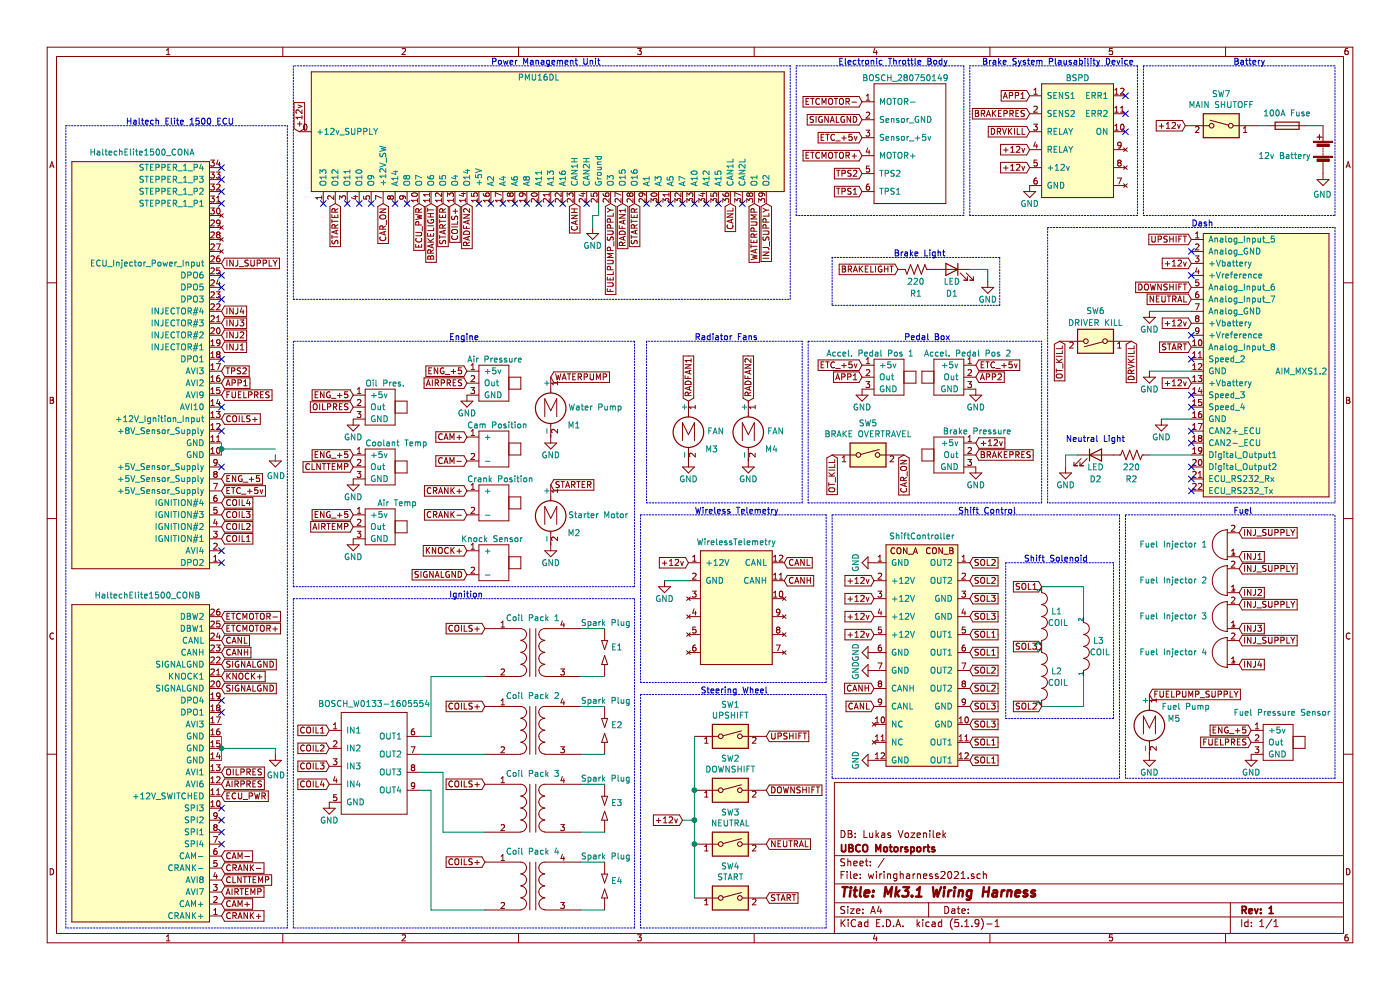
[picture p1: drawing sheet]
EESchema Schematic File Version 4
EELAYER 30 0
EELAYER END
$Descr A4 11693 8268
encoding utf-8
Sheet 1 1
Title "Mk3.1 Wiring Harness"
Date ""
Rev "1"
Comp "UBCO Motorsports"
Comment1 "DB: Lukas Vozenilek"
Comment2 ""
Comment3 ""
Comment4 ""
$EndDescr
Text GLabel 6550 4850 2    50   Input ~ 0
CANH
Text GLabel 6550 4700 2    50   Input ~ 0
CANL
Text GLabel 8600 1400 0    50   Input ~ 0
+12v
Text GLabel 2500 1100 1    50   Input ~ 0
+12v
$Comp
L Switch:SW_DIP_x01 SW7
U 1 1
P 10200 1050
F 0 "SW7" H 10200 1317 50  0000 C CNN
F 1 "MAIN SHUTOFF" H 10200 1226 50  0000 C CNN
F 2 "" H 10200 1050 50  0001 C CNN
F 3 "~" H 10200 1050 50  0001 C CNN
	1    10200 1050
	-1   0    0    -1  
$EndComp
Text GLabel 9900 1050 0    50   Input ~ 0
+12v
$Comp
L Device:Battery BT1
U 1 1
P 11050 1250
F 0 "BT1" H 11150 1250 50  0001 L CNN
F 1 "12v Battery" H 11150 1200 50  0000 L CNN
F 2 "" V 11050 1310 50  0001 C CNN
F 3 "~" V 11050 1310 50  0001 C CNN
	1    11050 1250
	-1   0    0    -1  
$EndComp
$Comp
L power:GND #PWR029
U 1 1
P 11050 1450
F 0 "#PWR029" H 11050 1200 50  0001 C CNN
F 1 "GND" H 11055 1277 50  0000 C CNN
F 2 "" H 11050 1450 50  0001 C CNN
F 3 "" H 11050 1450 50  0001 C CNN
	1    11050 1450
	-1   0    0    -1  
$EndComp
$Comp
L power:GND #PWR022
U 1 1
P 8600 1550
F 0 "#PWR022" H 8600 1300 50  0001 C CNN
F 1 "GND" H 8600 1400 50  0000 C CNN
F 2 "" H 8600 1550 50  0001 C CNN
F 3 "" H 8600 1550 50  0001 C CNN
	1    8600 1550
	1    0    0    -1  
$EndComp
$Comp
L power:GND #PWR011
U 1 1
P 5550 4850
F 0 "#PWR011" H 5550 4600 50  0001 C CNN
F 1 "GND" H 5550 4700 50  0000 C CNN
F 2 "" H 5550 4850 50  0001 C CNN
F 3 "" H 5550 4850 50  0001 C CNN
	1    5550 4850
	1    0    0    -1  
$EndComp
Wire Wire Line
	5750 4850 5550 4850
$Comp
L Device:Fuse F1
U 1 1
P 10750 1050
F 0 "F1" V 10553 1050 50  0001 C CNN
F 1 "100A Fuse" V 10644 1050 50  0000 C CNN
F 2 "" V 10680 1050 50  0001 C CNN
F 3 "~" H 10750 1050 50  0001 C CNN
	1    10750 1050
	0    -1   1    0   
$EndComp
Wire Wire Line
	11050 1050 10900 1050
Wire Wire Line
	10600 1050 10500 1050
Text Notes 10300 550  0    50   ~ 0
Battery
Text GLabel 1850 5450 2    50   Input ~ 0
CANH
Text GLabel 1850 5350 2    50   Input ~ 0
CANL
Text GLabel 4800 1700 3    50   Input ~ 0
CANH
Text GLabel 6100 1700 3    50   Input ~ 0
CANL
$Comp
L power:GND #PWR010
U 1 1
P 4950 1900
F 0 "#PWR010" H 4950 1650 50  0001 C CNN
F 1 "GND" H 4950 1750 50  0000 C CNN
F 2 "" H 4950 1900 50  0001 C CNN
F 3 "" H 4950 1900 50  0001 C CNN
	1    4950 1900
	1    0    0    -1  
$EndComp
$Comp
L Device:Transformer_1P_1S T1
U 1 1
P 4450 5450
F 0 "T1" H 4450 5831 50  0001 C CNN
F 1 "Coil Pack 1" H 4450 5740 50  0000 C CNN
F 2 "" H 4450 5450 50  0001 C CNN
F 3 "~" H 4450 5450 50  0001 C CNN
	1    4450 5450
	1    0    0    -1  
$EndComp
$Comp
L Device:SPARK_GAP E1
U 1 1
P 5050 5450
F 0 "E1" V 5004 5503 50  0000 L CNN
F 1 "Spark Plug" V 4800 5250 50  0000 L CNN
F 2 "" H 5050 5380 50  0001 C CNN
F 3 "~" V 5050 5450 50  0001 C CNN
	1    5050 5450
	0    1    1    0   
$EndComp
Wire Wire Line
	4850 5250 5050 5250
Wire Wire Line
	5050 5650 4850 5650
Text GLabel 4050 5250 0    50   Input ~ 0
COILS+
$Comp
L Device:Transformer_1P_1S T2
U 1 1
P 4450 6100
F 0 "T2" H 4450 6481 50  0001 C CNN
F 1 "Coil Pack 2" H 4450 6390 50  0000 C CNN
F 2 "" H 4450 6100 50  0001 C CNN
F 3 "~" H 4450 6100 50  0001 C CNN
	1    4450 6100
	1    0    0    -1  
$EndComp
$Comp
L Device:SPARK_GAP E2
U 1 1
P 5050 6100
F 0 "E2" V 5004 6153 50  0000 L CNN
F 1 "Spark Plug" V 4800 5900 50  0000 L CNN
F 2 "" H 5050 6030 50  0001 C CNN
F 3 "~" V 5050 6100 50  0001 C CNN
	1    5050 6100
	0    1    1    0   
$EndComp
Wire Wire Line
	4850 5900 5050 5900
Wire Wire Line
	5050 6300 4850 6300
Text GLabel 4050 5900 0    50   Input ~ 0
COILS+
Text GLabel 2750 6250 0    50   Input ~ 0
COIL2
$Comp
L Device:Transformer_1P_1S T3
U 1 1
P 4450 6750
F 0 "T3" H 4450 7131 50  0001 C CNN
F 1 "Coil Pack 3" H 4450 7040 50  0000 C CNN
F 2 "" H 4450 6750 50  0001 C CNN
F 3 "~" H 4450 6750 50  0001 C CNN
	1    4450 6750
	1    0    0    -1  
$EndComp
$Comp
L Device:SPARK_GAP E3
U 1 1
P 5050 6750
F 0 "E3" V 5004 6803 50  0000 L CNN
F 1 "Spark Plug" V 4800 6550 50  0000 L CNN
F 2 "" H 5050 6680 50  0001 C CNN
F 3 "~" V 5050 6750 50  0001 C CNN
	1    5050 6750
	0    1    1    0   
$EndComp
Wire Wire Line
	4850 6550 5050 6550
Wire Wire Line
	5050 6950 4850 6950
Text GLabel 2750 6400 0    50   Input ~ 0
COIL3
$Comp
L Device:Transformer_1P_1S T4
U 1 1
P 4450 7400
F 0 "T4" H 4450 7781 50  0001 C CNN
F 1 "Coil Pack 4" H 4450 7690 50  0000 C CNN
F 2 "" H 4450 7400 50  0001 C CNN
F 3 "~" H 4450 7400 50  0001 C CNN
	1    4450 7400
	1    0    0    -1  
$EndComp
$Comp
L Device:SPARK_GAP E4
U 1 1
P 5050 7400
F 0 "E4" V 5004 7453 50  0000 L CNN
F 1 "Spark Plug" V 4800 7200 50  0000 L CNN
F 2 "" H 5050 7330 50  0001 C CNN
F 3 "~" V 5050 7400 50  0001 C CNN
	1    5050 7400
	0    1    1    0   
$EndComp
Wire Wire Line
	4850 7200 5050 7200
Wire Wire Line
	5050 7600 4850 7600
Text GLabel 2750 6550 0    50   Input ~ 0
COIL4
Text Notes 3750 5000 0    50   ~ 0
Ignition
$Comp
L power:GND #PWR03
U 1 1
P 2750 6700
F 0 "#PWR03" H 2750 6450 50  0001 C CNN
F 1 "GND" H 2750 6550 50  0000 C CNN
F 2 "" H 2750 6700 50  0001 C CNN
F 3 "" H 2750 6700 50  0001 C CNN
	1    2750 6700
	1    0    0    -1  
$EndComp
Text GLabel 1850 4500 2    50   Input ~ 0
COIL1
Text GLabel 1850 4400 2    50   Input ~ 0
COIL2
Text GLabel 1850 4300 2    50   Input ~ 0
COIL3
Text GLabel 1850 4200 2    50   Input ~ 0
COIL4
$Comp
L Device:Buzzer BZ1
U 1 1
P 10250 4550
F 0 "BZ1" H 10450 4550 50  0001 C CNN
F 1 "Fuel Injector 1" H 10700 4550 50  0000 C CNN
F 2 "" V 10225 4650 50  0001 C CNN
F 3 "~" V 10225 4650 50  0001 C CNN
	1    10250 4550
	-1   0    0    1   
$EndComp
$Comp
L Motor:Motor_DC M5
U 1 1
P 9600 6000
F 0 "M5" H 9750 6000 50  0000 L CNN
F 1 "Fuel Pump" H 9700 6100 50  0000 L CNN
F 2 "" H 9600 5910 50  0001 C CNN
F 3 "~" H 9600 5910 50  0001 C CNN
	1    9600 6000
	1    0    0    -1  
$EndComp
Wire Notes Line
	11150 6500 11150 4300
Text Notes 10300 4300 0    50   ~ 0
Fuel
Text GLabel 9600 5800 2    50   Input ~ 0
FUELPUMP_SUPPLY
$Comp
L power:GND #PWR026
U 1 1
P 9600 6300
F 0 "#PWR026" H 9600 6050 50  0001 C CNN
F 1 "GND" H 9600 6150 50  0000 C CNN
F 2 "" H 9600 6300 50  0001 C CNN
F 3 "" H 9600 6300 50  0001 C CNN
	1    9600 6300
	1    0    0    -1  
$EndComp
$Comp
L power:GND #PWR028
U 1 1
P 10450 6300
F 0 "#PWR028" H 10450 6050 50  0001 C CNN
F 1 "GND" H 10450 6150 50  0000 C CNN
F 2 "" H 10450 6300 50  0001 C CNN
F 3 "" H 10450 6300 50  0001 C CNN
	1    10450 6300
	1    0    0    -1  
$EndComp
$Comp
L Device:Buzzer BZ2
U 1 1
P 10250 4850
F 0 "BZ2" H 10450 4850 50  0001 C CNN
F 1 "Fuel Injector 2" H 10700 4850 50  0000 C CNN
F 2 "" V 10225 4950 50  0001 C CNN
F 3 "~" V 10225 4950 50  0001 C CNN
	1    10250 4850
	-1   0    0    1   
$EndComp
$Comp
L Device:Buzzer BZ3
U 1 1
P 10250 5150
F 0 "BZ3" H 10450 5150 50  0001 C CNN
F 1 "Fuel Injector 3" H 10700 5150 50  0000 C CNN
F 2 "" V 10225 5250 50  0001 C CNN
F 3 "~" V 10225 5250 50  0001 C CNN
	1    10250 5150
	-1   0    0    1   
$EndComp
$Comp
L Device:Buzzer BZ4
U 1 1
P 10250 5450
F 0 "BZ4" H 10450 5450 50  0001 C CNN
F 1 "Fuel Injector 4" H 10700 5450 50  0000 C CNN
F 2 "" V 10225 5550 50  0001 C CNN
F 3 "~" V 10225 5550 50  0001 C CNN
	1    10250 5450
	-1   0    0    1   
$EndComp
Text GLabel 10350 4450 2    50   Input ~ 0
INJ_SUPPLY
Text GLabel 10350 4750 2    50   Input ~ 0
INJ_SUPPLY
Text GLabel 10350 5050 2    50   Input ~ 0
INJ_SUPPLY
Text GLabel 10350 5350 2    50   Input ~ 0
INJ_SUPPLY
Text GLabel 10350 4650 2    50   Input ~ 0
INJ1
Text GLabel 10350 4950 2    50   Input ~ 0
INJ2
Text GLabel 10350 5250 2    50   Input ~ 0
INJ3
Text GLabel 10350 5550 2    50   Input ~ 0
INJ4
Text GLabel 1850 2900 2    50   Input ~ 0
INJ1
Text GLabel 1850 2800 2    50   Input ~ 0
INJ2
Text GLabel 1850 2700 2    50   Input ~ 0
INJ3
Text GLabel 1850 2600 2    50   Input ~ 0
INJ4
Text GLabel 10450 6200 0    50   Input ~ 0
FUELPRES
Text Notes 1050 1050 0    50   ~ 0
Haltech Elite 1500 ECU
Wire Notes Line
	550  1050 2400 1050
Wire Notes Line
	2400 1050 2400 7750
Wire Notes Line
	2400 7750 550  7750
Wire Notes Line
	550  7750 550  1050
Text GLabel 6400 1700 3    50   Input ~ 0
INJ_SUPPLY
Text GLabel 1850 2200 2    50   Input ~ 0
INJ_SUPPLY
$Comp
L power:GND #PWR01
U 1 1
P 2300 3800
F 0 "#PWR01" H 2300 3550 50  0001 C CNN
F 1 "GND" H 2305 3627 50  0000 C CNN
F 2 "" H 2300 3800 50  0001 C CNN
F 3 "" H 2300 3800 50  0001 C CNN
	1    2300 3800
	1    0    0    -1  
$EndComp
Wire Wire Line
	1850 3800 1850 3750
Wire Wire Line
	1850 3750 2300 3750
Wire Wire Line
	2300 3800 2300 3850
Connection ~ 1850 3750
Wire Wire Line
	1850 3750 1850 3700
$Comp
L power:GND #PWR02
U 1 1
P 2300 6300
F 0 "#PWR02" H 2300 6050 50  0001 C CNN
F 1 "GND" H 2305 6127 50  0000 C CNN
F 2 "" H 2300 6300 50  0001 C CNN
F 3 "" H 2300 6300 50  0001 C CNN
	1    2300 6300
	1    0    0    -1  
$EndComp
Wire Wire Line
	1850 6150 1850 6250
Connection ~ 1850 6250
Wire Wire Line
	1850 6250 1850 6350
Wire Wire Line
	1850 6250 2300 6250
Wire Wire Line
	2300 6250 2300 6300
Wire Notes Line
	11150 1900 11150 4200
Text Notes 9950 1900 0    50   ~ 0
Dash
$Comp
L Switch:SW_DIP_x01 SW6
U 1 1
P 9150 2850
F 0 "SW6" H 9150 2600 50  0000 C CNN
F 1 "DRIVER KILL" H 9150 2700 50  0000 C CNN
F 2 "" H 9150 2850 50  0001 C CNN
F 3 "~" H 9150 2850 50  0001 C CNN
	1    9150 2850
	-1   0    0    1   
$EndComp
$Comp
L Device:LED D2
U 1 1
P 9150 3800
F 0 "D2" H 9150 3600 50  0000 C CNN
F 1 "LED" H 9150 3700 50  0000 C CNN
F 2 "" H 9150 3800 50  0001 C CNN
F 3 "~" H 9150 3800 50  0001 C CNN
	1    9150 3800
	1    0    0    -1  
$EndComp
$Comp
L Switch:SW_DIP_x01 SW1
U 1 1
P 6100 6150
F 0 "SW1" H 6100 6417 50  0000 C CNN
F 1 "UPSHIFT" H 6100 6326 50  0000 C CNN
F 2 "" H 6100 6150 50  0001 C CNN
F 3 "~" H 6100 6150 50  0001 C CNN
	1    6100 6150
	1    0    0    -1  
$EndComp
$Comp
L Switch:SW_DIP_x01 SW2
U 1 1
P 6100 6600
F 0 "SW2" H 6100 6867 50  0000 C CNN
F 1 "DOWNSHIFT" H 6100 6776 50  0000 C CNN
F 2 "" H 6100 6600 50  0001 C CNN
F 3 "~" H 6100 6600 50  0001 C CNN
	1    6100 6600
	1    0    0    -1  
$EndComp
$Comp
L Switch:SW_DIP_x01 SW3
U 1 1
P 6100 7050
F 0 "SW3" H 6100 7317 50  0000 C CNN
F 1 "NEUTRAL" H 6100 7226 50  0000 C CNN
F 2 "" H 6100 7050 50  0001 C CNN
F 3 "~" H 6100 7050 50  0001 C CNN
	1    6100 7050
	1    0    0    -1  
$EndComp
Text Notes 5850 5800 0    50   ~ 0
Steering Wheel
$Comp
L Switch:SW_DIP_x01 SW4
U 1 1
P 6100 7500
F 0 "SW4" H 6100 7767 50  0000 C CNN
F 1 "START" H 6100 7676 50  0000 C CNN
F 2 "" H 6100 7500 50  0001 C CNN
F 3 "~" H 6100 7500 50  0001 C CNN
	1    6100 7500
	1    0    0    -1  
$EndComp
Wire Notes Line
	5350 5800 5350 7750
Text GLabel 7300 5750 0    50   Input ~ 0
CANH
Text GLabel 7300 5900 0    50   Input ~ 0
CANL
Text Notes 3750 2850 0    50   ~ 0
Engine
Text GLabel 2750 6100 0    50   Input ~ 0
COIL1
$Comp
L Motor:Motor_DC M2
U 1 1
P 4600 4250
F 0 "M2" H 4350 4050 50  0000 L CNN
F 1 "Starter Motor" H 3950 4200 50  0000 L CNN
F 2 "" H 4600 4160 50  0001 C CNN
F 3 "~" H 4600 4160 50  0001 C CNN
	1    4600 4250
	-1   0    0    -1  
$EndComp
$Comp
L Lukas_Library:HaltechElite1500_CONA U1
U 1 1
P 1200 4000
F 0 "U1" H 1213 1185 50  0001 C CNN
F 1 "HaltechElite1500_CONA" H 1213 1276 50  0000 C CNN
F 2 "" H 1200 4000 50  0001 C CNN
F 3 "" H 1200 4000 50  0001 C CNN
	1    1200 4000
	-1   0    0    1   
$EndComp
$Comp
L Lukas_Library:HaltechElite1500_CONB U2
U 1 1
P 1200 7750
F 0 "U2" H 1167 4885 50  0001 C CNN
F 1 "HaltechElite1500_CONB" H 1167 4976 50  0000 C CNN
F 2 "" H 1200 7750 50  0001 C CNN
F 3 "" H 1200 7750 50  0001 C CNN
	1    1200 7750
	-1   0    0    1   
$EndComp
$Comp
L Lukas_Library:PMU16DL U3
U 1 1
P 3100 1100
F 0 "U3" V 3765 -317 50  0001 C CNN
F 1 "PMU16DL" V 3550 -300 50  0000 C CNN
F 2 "" H 3100 1100 50  0001 C CNN
F 3 "" H 3100 1100 50  0001 C CNN
	1    3100 1100
	0    -1   -1   0   
$EndComp
$Comp
L Lukas_Library:WirelessTelemetry U12
U 1 1
P 6150 4550
F 0 "U12" H 6150 4665 50  0001 C CNN
F 1 "WirelessTelemetry" H 6150 4574 50  0000 C CNN
F 2 "" H 6150 4550 50  0001 C CNN
F 3 "" H 6150 4550 50  0001 C CNN
	1    6150 4550
	1    0    0    -1  
$EndComp
Text GLabel 2800 1700 3    50   Input ~ 0
STARTER
Text GLabel 3700 1700 3    50   Input ~ 0
STARTER
Text GLabel 5300 1700 3    50   Input ~ 0
STARTER
Text GLabel 4600 4050 2    50   Input ~ 0
STARTER
$Comp
L power:GND #PWR09
U 1 1
P 4600 4550
F 0 "#PWR09" H 4600 4300 50  0001 C CNN
F 1 "GND" H 4600 4400 50  0000 C CNN
F 2 "" H 4600 4550 50  0001 C CNN
F 3 "" H 4600 4550 50  0001 C CNN
	1    4600 4550
	-1   0    0    -1  
$EndComp
$Comp
L Lukas_Library:VR_Sensor U10
U 1 1
P 4150 3750
F 0 "U10" H 4378 3801 50  0001 L CNN
F 1 "Cam Position" H 3900 3950 50  0000 L CNN
F 2 "" H 4200 3700 50  0001 C CNN
F 3 "" H 4200 3700 50  0001 C CNN
	1    4150 3750
	1    0    0    -1  
$EndComp
$Comp
L Lukas_Library:VR_Sensor U11
U 1 1
P 4150 4200
F 0 "U11" H 4378 4251 50  0001 L CNN
F 1 "Crank Position" H 3900 4400 50  0000 L CNN
F 2 "" H 4200 4150 50  0001 C CNN
F 3 "" H 4200 4150 50  0001 C CNN
	1    4150 4200
	1    0    0    -1  
$EndComp
$Comp
L Lukas_Library:Generic_5v_Sensor U4
U 1 1
P 3200 3400
F 0 "U4" H 3428 3451 50  0001 L CNN
F 1 "Oil Pres." H 3050 3600 50  0000 L CNN
F 2 "" H 3250 3350 50  0001 C CNN
F 3 "" H 3250 3350 50  0001 C CNN
	1    3200 3400
	1    0    0    -1  
$EndComp
$Comp
L Lukas_Library:Generic_5v_Sensor U5
U 1 1
P 3200 3900
F 0 "U5" H 3428 3951 50  0001 L CNN
F 1 "Coolant Temp" H 3050 4100 50  0000 L CNN
F 2 "" H 3250 3850 50  0001 C CNN
F 3 "" H 3250 3850 50  0001 C CNN
	1    3200 3900
	1    0    0    -1  
$EndComp
$Comp
L Lukas_Library:Generic_5v_Sensor U6
U 1 1
P 3200 4400
F 0 "U6" H 3428 4451 50  0001 L CNN
F 1 "Air Temp" H 3150 4600 50  0000 L CNN
F 2 "" H 3250 4350 50  0001 C CNN
F 3 "" H 3250 4350 50  0001 C CNN
	1    3200 4400
	1    0    0    -1  
$EndComp
$Comp
L Lukas_Library:Generic_5v_Sensor U20
U 1 1
P 10700 6200
F 0 "U20" H 10928 6251 50  0001 L CNN
F 1 "Fuel Pressure Sensor" H 10300 6450 50  0000 L CNN
F 2 "" H 10750 6150 50  0001 C CNN
F 3 "" H 10750 6150 50  0001 C CNN
	1    10700 6200
	1    0    0    -1  
$EndComp
Text GLabel 3900 3650 0    50   Input ~ 0
CAM+
Text GLabel 3900 3850 0    50   Input ~ 0
CAM-
Text GLabel 3900 4100 0    50   Input ~ 0
CRANK+
Text GLabel 3900 4300 0    50   Input ~ 0
CRANK-
Text GLabel 1850 7550 2    50   Input ~ 0
CAM+
Text GLabel 1850 7150 2    50   Input ~ 0
CAM-
Text GLabel 1850 7650 2    50   Input ~ 0
CRANK+
Text GLabel 1850 7250 2    50   Input ~ 0
CRANK-
$Comp
L power:GND #PWR06
U 1 1
P 2950 4500
F 0 "#PWR06" H 2950 4250 50  0001 C CNN
F 1 "GND" H 2950 4350 50  0000 C CNN
F 2 "" H 2950 4500 50  0001 C CNN
F 3 "" H 2950 4500 50  0001 C CNN
	1    2950 4500
	1    0    0    -1  
$EndComp
$Comp
L power:GND #PWR05
U 1 1
P 2950 4000
F 0 "#PWR05" H 2950 3750 50  0001 C CNN
F 1 "GND" H 2950 3850 50  0000 C CNN
F 2 "" H 2950 4000 50  0001 C CNN
F 3 "" H 2950 4000 50  0001 C CNN
	1    2950 4000
	1    0    0    -1  
$EndComp
$Comp
L power:GND #PWR04
U 1 1
P 2950 3500
F 0 "#PWR04" H 2950 3250 50  0001 C CNN
F 1 "GND" H 2950 3350 50  0000 C CNN
F 2 "" H 2950 3500 50  0001 C CNN
F 3 "" H 2950 3500 50  0001 C CNN
	1    2950 3500
	1    0    0    -1  
$EndComp
$Comp
L Motor:Motor_DC M1
U 1 1
P 4600 3350
F 0 "M1" H 4350 3150 50  0000 L CNN
F 1 "Water Pump" H 4000 3300 50  0000 L CNN
F 2 "" H 4600 3260 50  0001 C CNN
F 3 "~" H 4600 3260 50  0001 C CNN
	1    4600 3350
	-1   0    0    -1  
$EndComp
Text GLabel 4600 3150 2    50   Input ~ 0
WATERPUMP
$Comp
L power:GND #PWR08
U 1 1
P 4600 3650
F 0 "#PWR08" H 4600 3400 50  0001 C CNN
F 1 "GND" H 4600 3500 50  0000 C CNN
F 2 "" H 4600 3650 50  0001 C CNN
F 3 "" H 4600 3650 50  0001 C CNN
	1    4600 3650
	-1   0    0    -1  
$EndComp
Text GLabel 6300 1700 3    50   Input ~ 0
WATERPUMP
Text GLabel 5100 1700 3    50   Input ~ 0
FUELPUMP_SUPPLY
$Comp
L Lukas_Library:BSPD U18
U 1 1
P 9000 800
F 0 "U18" H 9000 1065 50  0001 C CNN
F 1 "BSPD" H 9000 950 50  0000 C CNN
F 2 "" H 9050 800 50  0001 C CNN
F 3 "" H 9050 800 50  0001 C CNN
	1    9000 800 
	1    0    0    -1  
$EndComp
Wire Notes Line
	5300 7750 5300 5000
$Comp
L Lukas_Library:Generic_5v_Sensor U9
U 1 1
P 4150 3200
F 0 "U9" H 4378 3251 50  0001 L CNN
F 1 "Air Pressure" H 3900 3400 50  0000 L CNN
F 2 "" H 4200 3150 50  0001 C CNN
F 3 "" H 4200 3150 50  0001 C CNN
	1    4150 3200
	1    0    0    -1  
$EndComp
$Comp
L power:GND #PWR07
U 1 1
P 3900 3300
F 0 "#PWR07" H 3900 3050 50  0001 C CNN
F 1 "GND" H 3900 3150 50  0000 C CNN
F 2 "" H 3900 3300 50  0001 C CNN
F 3 "" H 3900 3300 50  0001 C CNN
	1    3900 3300
	1    0    0    -1  
$EndComp
Text GLabel 1850 6550 2    50   Input ~ 0
AIRPRES
Text GLabel 3900 3200 0    50   Input ~ 0
AIRPRES
Text GLabel 2950 3400 0    50   Input ~ 0
OILPRES
Text GLabel 1850 6450 2    50   Input ~ 0
OILPRES
Text GLabel 2950 4400 0    50   Input ~ 0
AIRTEMP
Text GLabel 1850 7450 2    50   Input ~ 0
AIRTEMP
Text GLabel 2950 3900 0    50   Input ~ 0
CLNTTEMP
Text GLabel 1850 7350 2    50   Input ~ 0
CLNTTEMP
Text GLabel 4050 6550 0    50   Input ~ 0
COILS+
Text GLabel 4050 7200 0    50   Input ~ 0
COILS+
$Comp
L Lukas_Library:BOSCH_W0133-1605554 U7
U 1 1
P 3150 5900
F 0 "U7" H 3125 6015 50  0001 C CNN
F 1 "BOSCH_W0133-1605554" H 3125 5924 50  0000 C CNN
F 2 "" H 3150 5900 50  0001 C CNN
F 3 "" H 3150 5900 50  0001 C CNN
	1    3150 5900
	1    0    0    -1  
$EndComp
Wire Wire Line
	3500 6150 3600 6150
Wire Wire Line
	3600 6150 3600 5650
Wire Wire Line
	3600 5650 4050 5650
Wire Wire Line
	4050 6300 3500 6300
Wire Wire Line
	3500 6450 3700 6450
Wire Wire Line
	3700 6450 3700 6950
Wire Wire Line
	3700 6950 4050 6950
Wire Wire Line
	3500 6600 3600 6600
Wire Wire Line
	3600 6600 3600 7600
Wire Wire Line
	3600 7600 4050 7600
Text GLabel 3800 1700 3    50   Input ~ 0
COILS+
Wire Notes Line
	5300 7750 2450 7750
Wire Notes Line
	2450 7750 2450 5000
Wire Notes Line
	2450 5000 5300 5000
Wire Notes Line
	5350 7750 6900 7750
Wire Notes Line
	6900 7750 6900 5800
Wire Notes Line
	6900 5800 5350 5800
NoConn ~ 4900 1700
NoConn ~ 6200 1700
Text GLabel 9950 2700 0    50   Input ~ 0
+12v
Wire Wire Line
	9600 3100 9950 3100
Text GLabel 9950 3200 0    50   Input ~ 0
+12v
$Comp
L power:GND #PWR025
U 1 1
P 9600 3100
F 0 "#PWR025" H 9600 2850 50  0001 C CNN
F 1 "GND" H 9600 2950 50  0000 C CNN
F 2 "" H 9600 3100 50  0001 C CNN
F 3 "" H 9600 3100 50  0001 C CNN
	1    9600 3100
	1    0    0    -1  
$EndComp
Wire Wire Line
	9950 3500 9700 3500
$Comp
L power:GND #PWR027
U 1 1
P 9700 3500
F 0 "#PWR027" H 9700 3250 50  0001 C CNN
F 1 "GND" H 9700 3350 50  0000 C CNN
F 2 "" H 9700 3500 50  0001 C CNN
F 3 "" H 9700 3500 50  0001 C CNN
	1    9700 3500
	1    0    0    -1  
$EndComp
Text GLabel 9950 2200 0    50   Input ~ 0
+12v
$Comp
L power:GND #PWR014
U 1 1
P 7200 3250
F 0 "#PWR014" H 7200 3000 50  0001 C CNN
F 1 "GND" H 7200 3100 50  0000 C CNN
F 2 "" H 7200 3250 50  0001 C CNN
F 3 "" H 7200 3250 50  0001 C CNN
	1    7200 3250
	1    0    0    -1  
$EndComp
Text GLabel 7200 3150 0    50   Input ~ 0
APP1
$Comp
L Lukas_Library:Generic_5v_Sensor U13
U 1 1
P 7450 3150
F 0 "U13" H 7678 3201 50  0001 L CNN
F 1 "Accel. Pedal Pos 1" H 6900 3350 50  0000 L CNN
F 2 "" H 7500 3100 50  0001 C CNN
F 3 "" H 7500 3100 50  0001 C CNN
	1    7450 3150
	1    0    0    -1  
$EndComp
$Comp
L power:GND #PWR019
U 1 1
P 8150 3250
F 0 "#PWR019" H 8150 3000 50  0001 C CNN
F 1 "GND" H 8150 3100 50  0000 C CNN
F 2 "" H 8150 3250 50  0001 C CNN
F 3 "" H 8150 3250 50  0001 C CNN
	1    8150 3250
	-1   0    0    -1  
$EndComp
Text GLabel 8150 3150 2    50   Input ~ 0
APP2
$Comp
L Lukas_Library:Generic_5v_Sensor U16
U 1 1
P 7900 3150
F 0 "U16" H 8128 3201 50  0001 L CNN
F 1 "Accel. Pedal Pos 2" H 7350 3350 50  0000 L CNN
F 2 "" H 7950 3100 50  0001 C CNN
F 3 "" H 7950 3100 50  0001 C CNN
	1    7900 3150
	-1   0    0    -1  
$EndComp
$Comp
L Switch:SW_DIP_x01 SW5
U 1 1
P 7250 3800
F 0 "SW5" H 7250 4067 50  0000 C CNN
F 1 "BRAKE OVERTRAVEL" H 7250 3976 50  0000 C CNN
F 2 "" H 7250 3800 50  0001 C CNN
F 3 "~" H 7250 3800 50  0001 C CNN
	1    7250 3800
	1    0    0    -1  
$EndComp
$Comp
L Lukas_Library:Generic_5v_Sensor U17
U 1 1
P 7900 3800
F 0 "U17" H 8128 3851 50  0001 L CNN
F 1 "Brake Pressure" H 7350 4000 50  0000 L CNN
F 2 "" H 7950 3750 50  0001 C CNN
F 3 "" H 7950 3750 50  0001 C CNN
	1    7900 3800
	-1   0    0    -1  
$EndComp
$Comp
L power:GND #PWR020
U 1 1
P 8150 3900
F 0 "#PWR020" H 8150 3650 50  0001 C CNN
F 1 "GND" H 8150 3750 50  0000 C CNN
F 2 "" H 8150 3900 50  0001 C CNN
F 3 "" H 8150 3900 50  0001 C CNN
	1    8150 3900
	-1   0    0    -1  
$EndComp
Text Notes 7550 2850 0    50   ~ 0
Pedal Box
$Comp
L Lukas_Library:BOSCH_280750149 U14
U 1 1
P 7600 600
F 0 "U14" H 7928 46  50  0001 L CNN
F 1 "BOSCH_280750149" H 7200 550 50  0000 L CNN
F 2 "" H 7300 550 50  0001 C CNN
F 3 "" H 7300 550 50  0001 C CNN
	1    7600 600 
	1    0    0    -1  
$EndComp
Text Notes 7000 550  0    50   ~ 0
Electronic Throttle Body
$Comp
L Lukas_Library:VR_Sensor U8
U 1 1
P 4150 4700
F 0 "U8" H 4378 4751 50  0001 L CNN
F 1 "Knock Sensor" H 3850 4900 50  0000 L CNN
F 2 "" H 4200 4650 50  0001 C CNN
F 3 "" H 4200 4650 50  0001 C CNN
	1    4150 4700
	1    0    0    -1  
$EndComp
Text GLabel 3900 4600 0    50   Input ~ 0
KNOCK+
Text GLabel 1850 5650 2    50   Input ~ 0
KNOCK+
Text GLabel 1850 4100 2    50   Input ~ 0
ETC_+5v
Text GLabel 7200 1150 0    50   Input ~ 0
ETC_+5v
Text GLabel 7200 3050 0    50   Input ~ 0
ETC_+5v
Text GLabel 8150 3050 2    50   Input ~ 0
ETC_+5v
Text GLabel 8600 800  0    50   Input ~ 0
APP1
Text GLabel 8150 3800 2    50   Input ~ 0
BRAKEPRES
Text GLabel 8600 950  0    50   Input ~ 0
BRAKEPRES
Text GLabel 6400 6150 2    50   Input ~ 0
UPSHIFT
Text GLabel 9950 2000 0    50   Input ~ 0
UPSHIFT
Text GLabel 9950 2400 0    50   Input ~ 0
DOWNSHIFT
Text GLabel 6400 6600 2    50   Input ~ 0
DOWNSHIFT
Text GLabel 9950 2500 0    50   Input ~ 0
NEUTRAL
Text GLabel 6400 7050 2    50   Input ~ 0
NEUTRAL
Text GLabel 9950 2900 0    50   Input ~ 0
START
Text GLabel 6400 7500 2    50   Input ~ 0
START
Wire Notes Line
	11150 4200 8750 4200
Wire Notes Line
	8750 4200 8750 1900
Wire Notes Line
	8750 1900 11150 1900
Text GLabel 8600 1250 0    50   Input ~ 0
+12v
Text GLabel 8600 1100 0    50   Input ~ 0
DRVKILL
Text GLabel 9450 2850 3    50   Input ~ 0
DRVKILL
Text GLabel 8850 2850 3    50   Input ~ 0
OT_KILL
Text GLabel 6950 3800 3    50   Input ~ 0
OT_KILL
Text GLabel 3200 1700 3    50   Input ~ 0
CAR_ON
Text GLabel 7550 3800 3    50   Input ~ 0
CAR_ON
Text GLabel 7200 1450 0    50   Input ~ 0
TPS2
Text GLabel 1850 3100 2    50   Input ~ 0
TPS2
Text GLabel 1850 3200 2    50   Input ~ 0
APP1
Text GLabel 1850 5250 2    50   Input ~ 0
ETCMOTOR+
Text GLabel 1850 5150 2    50   Input ~ 0
ETCMOTOR-
Text GLabel 7200 1300 0    50   Input ~ 0
ETCMOTOR+
Text GLabel 7200 850  0    50   Input ~ 0
ETCMOTOR-
Text GLabel 1850 4000 2    50   Input ~ 0
ENG_+5
Text GLabel 2950 4300 0    50   Input ~ 0
ENG_+5
Text GLabel 2950 3800 0    50   Input ~ 0
ENG_+5
Text GLabel 2950 3300 0    50   Input ~ 0
ENG_+5
Text GLabel 3900 3100 0    50   Input ~ 0
ENG_+5
NoConn ~ 9400 1100
NoConn ~ 9400 950 
NoConn ~ 9400 800 
Wire Notes Line
	11150 6500 9400 6500
Wire Notes Line
	9400 6500 9400 4300
Wire Notes Line
	9400 4300 11150 4300
$Comp
L Lukas_Library:ShiftController U15
U 1 1
P 7700 4500
F 0 "U15" H 7700 4615 50  0001 C CNN
F 1 "ShiftController" H 7700 4523 50  0000 C CNN
F 2 "" H 7700 4500 50  0001 C CNN
F 3 "" H 7700 4500 50  0001 C CNN
	1    7700 4500
	1    0    0    -1  
$EndComp
$Comp
L power:GND #PWR018
U 1 1
P 7300 6350
F 0 "#PWR018" H 7300 6100 50  0001 C CNN
F 1 "GND" H 7300 6200 50  0000 C CNN
F 2 "" H 7300 6350 50  0001 C CNN
F 3 "" H 7300 6350 50  0001 C CNN
	1    7300 6350
	0    1    1    0   
$EndComp
$Comp
L power:GND #PWR017
U 1 1
P 7300 5600
F 0 "#PWR017" H 7300 5350 50  0001 C CNN
F 1 "GND" H 7300 5450 50  0000 C CNN
F 2 "" H 7300 5600 50  0001 C CNN
F 3 "" H 7300 5600 50  0001 C CNN
	1    7300 5600
	0    1    1    0   
$EndComp
$Comp
L power:GND #PWR016
U 1 1
P 7300 5450
F 0 "#PWR016" H 7300 5200 50  0001 C CNN
F 1 "GND" H 7300 5300 50  0000 C CNN
F 2 "" H 7300 5450 50  0001 C CNN
F 3 "" H 7300 5450 50  0001 C CNN
	1    7300 5450
	0    1    1    0   
$EndComp
$Comp
L power:GND #PWR015
U 1 1
P 7300 4700
F 0 "#PWR015" H 7300 4450 50  0001 C CNN
F 1 "GND" H 7300 4550 50  0000 C CNN
F 2 "" H 7300 4700 50  0001 C CNN
F 3 "" H 7300 4700 50  0001 C CNN
	1    7300 4700
	0    1    1    0   
$EndComp
$Comp
L pspice:INDUCTOR L1
U 1 1
P 8700 5150
F 0 "L1" V 8654 5228 50  0000 L CNN
F 1 "COIL" V 8750 5200 50  0000 L CNN
F 2 "" H 8700 5150 50  0001 C CNN
F 3 "~" H 8700 5150 50  0001 C CNN
	1    8700 5150
	0    1    1    0   
$EndComp
$Comp
L pspice:INDUCTOR L2
U 1 1
P 8700 5650
F 0 "L2" V 8654 5728 50  0000 L CNN
F 1 "COIL" V 8750 5700 50  0000 L CNN
F 2 "" H 8700 5650 50  0001 C CNN
F 3 "~" H 8700 5650 50  0001 C CNN
	1    8700 5650
	0    1    1    0   
$EndComp
$Comp
L pspice:INDUCTOR L3
U 1 1
P 9050 5400
F 0 "L3" V 9096 5478 50  0000 L CNN
F 1 "COIL" V 9000 5450 50  0000 L CNN
F 2 "" H 9050 5400 50  0001 C CNN
F 3 "~" H 9050 5400 50  0001 C CNN
	1    9050 5400
	0    1    -1   0   
$EndComp
Text GLabel 8700 4900 0    50   Input ~ 0
SOL1
Text GLabel 8700 5900 0    50   Input ~ 0
SOL2
Text GLabel 8700 5400 0    50   Input ~ 0
SOL3
Wire Wire Line
	8700 4900 9050 4900
Wire Wire Line
	9050 4900 9050 5150
Wire Wire Line
	9050 5650 9050 5900
Wire Wire Line
	9050 5900 8700 5900
Text GLabel 8100 5300 2    50   Input ~ 0
SOL1
Text GLabel 8100 6200 2    50   Input ~ 0
SOL1
Text GLabel 8100 6350 2    50   Input ~ 0
SOL1
Text GLabel 8100 5900 2    50   Input ~ 0
SOL3
Text GLabel 8100 6050 2    50   Input ~ 0
SOL3
Text GLabel 8100 5150 2    50   Input ~ 0
SOL3
Text GLabel 8100 5000 2    50   Input ~ 0
SOL3
Text GLabel 8100 5450 2    50   Input ~ 0
SOL1
Text GLabel 8100 5600 2    50   Input ~ 0
SOL2
Text GLabel 8100 5750 2    50   Input ~ 0
SOL2
Text GLabel 8100 4700 2    50   Input ~ 0
SOL2
Text GLabel 8100 4850 2    50   Input ~ 0
SOL2
Text GLabel 7300 4850 0    50   Input ~ 0
+12v
Text GLabel 7300 5000 0    50   Input ~ 0
+12v
Text GLabel 7300 5150 0    50   Input ~ 0
+12v
Text GLabel 7300 5300 0    50   Input ~ 0
+12v
Wire Notes Line
	6750 4200 8700 4200
Wire Notes Line
	8700 4200 8700 2850
Wire Notes Line
	6750 2850 8700 2850
Wire Notes Line
	6750 2850 6750 4200
Text Notes 8000 4300 0    50   ~ 0
Shift Control
Text Notes 8550 4700 0    50   ~ 0
Shift Solenoid
Wire Notes Line
	8400 4700 8400 6000
Wire Notes Line
	8400 6000 9300 6000
Wire Notes Line
	9300 6000 9300 4700
Wire Notes Line
	9300 4700 8400 4700
Wire Notes Line
	9350 4300 9350 6500
Text GLabel 5750 4700 0    50   Input ~ 0
+12v
Wire Notes Line
	2450 4900 5300 4900
Wire Notes Line
	5350 5700 6900 5700
Wire Notes Line
	6900 5700 6900 4300
Wire Notes Line
	6900 4300 5350 4300
Wire Notes Line
	5350 4300 5350 5700
Text Notes 5800 4300 0    50   ~ 0
Wireless Telemetry
Wire Notes Line
	6650 550  8050 550 
Wire Notes Line
	2450 550  2450 2500
Wire Notes Line
	2450 2500 6600 2500
Wire Notes Line
	6600 2500 6600 550 
Wire Notes Line
	6600 550  2450 550 
Text GLabel 8150 3700 2    50   Input ~ 0
+12v
NoConn ~ 9950 4100
NoConn ~ 9950 4000
NoConn ~ 9950 3900
$Comp
L Device:R_US R2
U 1 1
P 9450 3800
F 0 "R2" V 9650 3800 50  0000 C CNN
F 1 "220" V 9550 3800 50  0000 C CNN
F 2 "" V 9490 3790 50  0001 C CNN
F 3 "~" H 9450 3800 50  0001 C CNN
	1    9450 3800
	0    1    1    0   
$EndComp
$Comp
L power:GND #PWR023
U 1 1
P 8900 3900
F 0 "#PWR023" H 8900 3650 50  0001 C CNN
F 1 "GND" H 8900 3750 50  0000 C CNN
F 2 "" H 8900 3900 50  0001 C CNN
F 3 "" H 8900 3900 50  0001 C CNN
	1    8900 3900
	1    0    0    -1  
$EndComp
Wire Wire Line
	9000 3800 8900 3800
Wire Wire Line
	8900 3800 8900 3900
Wire Wire Line
	9950 3800 9600 3800
Text Notes 8900 3700 0    50   ~ 0
Neutral Light
NoConn ~ 9950 3000
NoConn ~ 9950 3700
NoConn ~ 9950 3600
$Comp
L Lukas_Library:AIM_MXS1.2 U19
U 1 1
P 10550 1900
F 0 "U19" H 10800 600 50  0001 L CNN
F 1 "AIM_MXS1.2" H 10650 700 50  0000 L CNN
F 2 "" H 10550 1900 50  0001 C CNN
F 3 "" H 10550 1900 50  0001 C CNN
	1    10550 1900
	1    0    0    -1  
$EndComp
NoConn ~ 9950 3300
NoConn ~ 9950 3400
NoConn ~ 9950 2800
$Comp
L power:GND #PWR024
U 1 1
P 9600 2600
F 0 "#PWR024" H 9600 2350 50  0001 C CNN
F 1 "GND" H 9600 2450 50  0000 C CNN
F 2 "" H 9600 2600 50  0001 C CNN
F 3 "" H 9600 2600 50  0001 C CNN
	1    9600 2600
	1    0    0    -1  
$EndComp
Wire Wire Line
	9950 2600 9600 2600
NoConn ~ 9950 2100
NoConn ~ 9950 2300
Text GLabel 10450 6100 0    50   Input ~ 0
ENG_+5
NoConn ~ 1850 7050
NoConn ~ 1850 6950
NoConn ~ 1850 6850
NoConn ~ 1850 6750
Text GLabel 5700 6850 0    50   Input ~ 0
+12v
Wire Wire Line
	5800 6150 5800 6600
Connection ~ 5800 6600
Wire Wire Line
	5800 6600 5800 6850
Connection ~ 5800 7050
Wire Wire Line
	5800 7050 5800 7500
Wire Wire Line
	5700 6850 5800 6850
Connection ~ 5800 6850
Wire Wire Line
	5800 6850 5800 7050
Text GLabel 1850 3300 2    50   Input ~ 0
FUELPRES
NoConn ~ 1850 3600
NoConn ~ 1850 2300
NoConn ~ 1850 2400
NoConn ~ 1850 2500
NoConn ~ 1850 1400
NoConn ~ 1850 1500
NoConn ~ 1850 1600
NoConn ~ 1850 1700
NoConn ~ 1850 3000
Text GLabel 1850 3500 2    50   Input ~ 0
COILS+
Text GLabel 1850 5550 2    50   Input ~ 0
SIGNALGND
Text GLabel 3900 4800 0    50   Input ~ 0
SIGNALGND
Text GLabel 1850 5750 2    50   Input ~ 0
SIGNALGND
NoConn ~ 1850 5850
NoConn ~ 1850 5950
Text GLabel 3500 1700 3    50   Input ~ 0
ECU_PWR
Text GLabel 1850 6650 2    50   Input ~ 0
ECU_PWR
Text GLabel 7200 1600 0    50   Input ~ 0
TPS1
Text GLabel 7200 1000 0    50   Input ~ 0
SIGNALGND
NoConn ~ 4100 1700
NoConn ~ 4200 1700
NoConn ~ 4300 1700
NoConn ~ 4400 1700
NoConn ~ 4500 1700
NoConn ~ 4600 1700
NoConn ~ 4700 1700
NoConn ~ 3300 1700
NoConn ~ 5400 1700
NoConn ~ 5500 1700
NoConn ~ 5600 1700
NoConn ~ 5700 1700
NoConn ~ 5800 1700
NoConn ~ 5900 1700
NoConn ~ 6000 1700
NoConn ~ 2700 1700
NoConn ~ 2900 1700
NoConn ~ 3000 1700
NoConn ~ 3100 1700
NoConn ~ 3400 1700
Text GLabel 3600 1700 3    50   Input ~ 0
BRAKELIGHT
Text GLabel 3900 1700 3    50   Input ~ 0
RADFAN2
NoConn ~ 4000 1700
Text GLabel 5200 1700 3    50   Input ~ 0
RADFAN1
Text GLabel 5750 3350 1    50   Input ~ 0
RADFAN1
Text GLabel 6250 3350 1    50   Input ~ 0
RADFAN2
Text GLabel 7500 2250 0    50   Input ~ 0
BRAKELIGHT
$Comp
L Device:LED D1
U 1 1
P 7950 2250
F 0 "D1" H 7950 2050 50  0000 C CNN
F 1 "LED" H 7950 2150 50  0000 C CNN
F 2 "" H 7950 2250 50  0001 C CNN
F 3 "~" H 7950 2250 50  0001 C CNN
	1    7950 2250
	-1   0    0    -1  
$EndComp
$Comp
L Device:R_US R1
U 1 1
P 7650 2250
F 0 "R1" V 7850 2250 50  0000 C CNN
F 1 "220" V 7750 2250 50  0000 C CNN
F 2 "" V 7690 2240 50  0001 C CNN
F 3 "~" H 7650 2250 50  0001 C CNN
	1    7650 2250
	0    -1   1    0   
$EndComp
Text Notes 7900 2150 2    50   ~ 0
Brake Light
$Comp
L power:GND #PWR021
U 1 1
P 8250 2350
F 0 "#PWR021" H 8250 2100 50  0001 C CNN
F 1 "GND" H 8250 2200 50  0000 C CNN
F 2 "" H 8250 2350 50  0001 C CNN
F 3 "" H 8250 2350 50  0001 C CNN
	1    8250 2350
	1    0    0    -1  
$EndComp
Wire Wire Line
	8100 2250 8250 2250
Wire Wire Line
	8250 2250 8250 2350
Wire Notes Line
	8350 2550 8350 2150
Wire Notes Line
	8350 2150 6950 2150
Wire Notes Line
	6950 2150 6950 2550
Wire Notes Line
	6950 2550 8350 2550
Text Notes 8200 550  0    50   ~ 0
Brake System Plausability Device
Wire Notes Line
	9500 550  8100 550 
Text Notes 4100 550  0    50   ~ 0
Power Management Unit
$Comp
L Motor:Motor_DC M3
U 1 1
P 5750 3550
F 0 "M3" H 5500 3350 50  0000 L CNN
F 1 "FAN" H 5450 3500 50  0000 L CNN
F 2 "" H 5750 3460 50  0001 C CNN
F 3 "~" H 5750 3460 50  0001 C CNN
	1    5750 3550
	-1   0    0    -1  
$EndComp
$Comp
L power:GND #PWR012
U 1 1
P 5750 3850
F 0 "#PWR012" H 5750 3600 50  0001 C CNN
F 1 "GND" H 5750 3700 50  0000 C CNN
F 2 "" H 5750 3850 50  0001 C CNN
F 3 "" H 5750 3850 50  0001 C CNN
	1    5750 3850
	-1   0    0    -1  
$EndComp
$Comp
L Motor:Motor_DC M4
U 1 1
P 6250 3550
F 0 "M4" H 6000 3350 50  0000 L CNN
F 1 "FAN" H 5950 3500 50  0000 L CNN
F 2 "" H 6250 3460 50  0001 C CNN
F 3 "~" H 6250 3460 50  0001 C CNN
	1    6250 3550
	-1   0    0    -1  
$EndComp
$Comp
L power:GND #PWR013
U 1 1
P 6250 3850
F 0 "#PWR013" H 6250 3600 50  0001 C CNN
F 1 "GND" H 6250 3700 50  0000 C CNN
F 2 "" H 6250 3850 50  0001 C CNN
F 3 "" H 6250 3850 50  0001 C CNN
	1    6250 3850
	-1   0    0    -1  
$EndComp
Wire Notes Line
	6700 4200 6700 2850
Wire Notes Line
	6700 2850 5400 2850
Wire Notes Line
	5400 2850 5400 4200
Wire Notes Line
	5400 4200 6700 4200
Text Notes 5800 2850 0    50   ~ 0
Radiator Fans
NoConn ~ 1850 4700
NoConn ~ 1850 4600
NoConn ~ 1850 3900
NoConn ~ 1850 3400
Wire Notes Line
	9550 550  11150 550 
Wire Notes Line
	9550 550  9550 1800
Wire Notes Line
	9550 1800 11150 1800
Wire Notes Line
	11150 1800 11150 550 
Wire Notes Line
	9500 550  9500 1800
Wire Notes Line
	9500 1800 8100 1800
Wire Notes Line
	8100 1800 8100 550 
Wire Notes Line
	8050 550  8050 1800
Wire Notes Line
	8050 1800 6650 1800
Wire Notes Line
	6650 1800 6650 550 
Wire Notes Line
	5300 2850 2450 2850
Wire Notes Line
	2450 2850 2450 4900
Wire Notes Line
	5300 2850 5300 4900
Wire Notes Line
	6950 4300 6950 6500
Wire Notes Line
	6950 6500 9350 6500
Wire Notes Line
	6950 4300 9350 4300
Wire Wire Line
	5000 1700 5000 1800
Wire Wire Line
	5000 1800 4950 1800
Wire Wire Line
	4950 1800 4950 1900
$EndSCHEMATC
